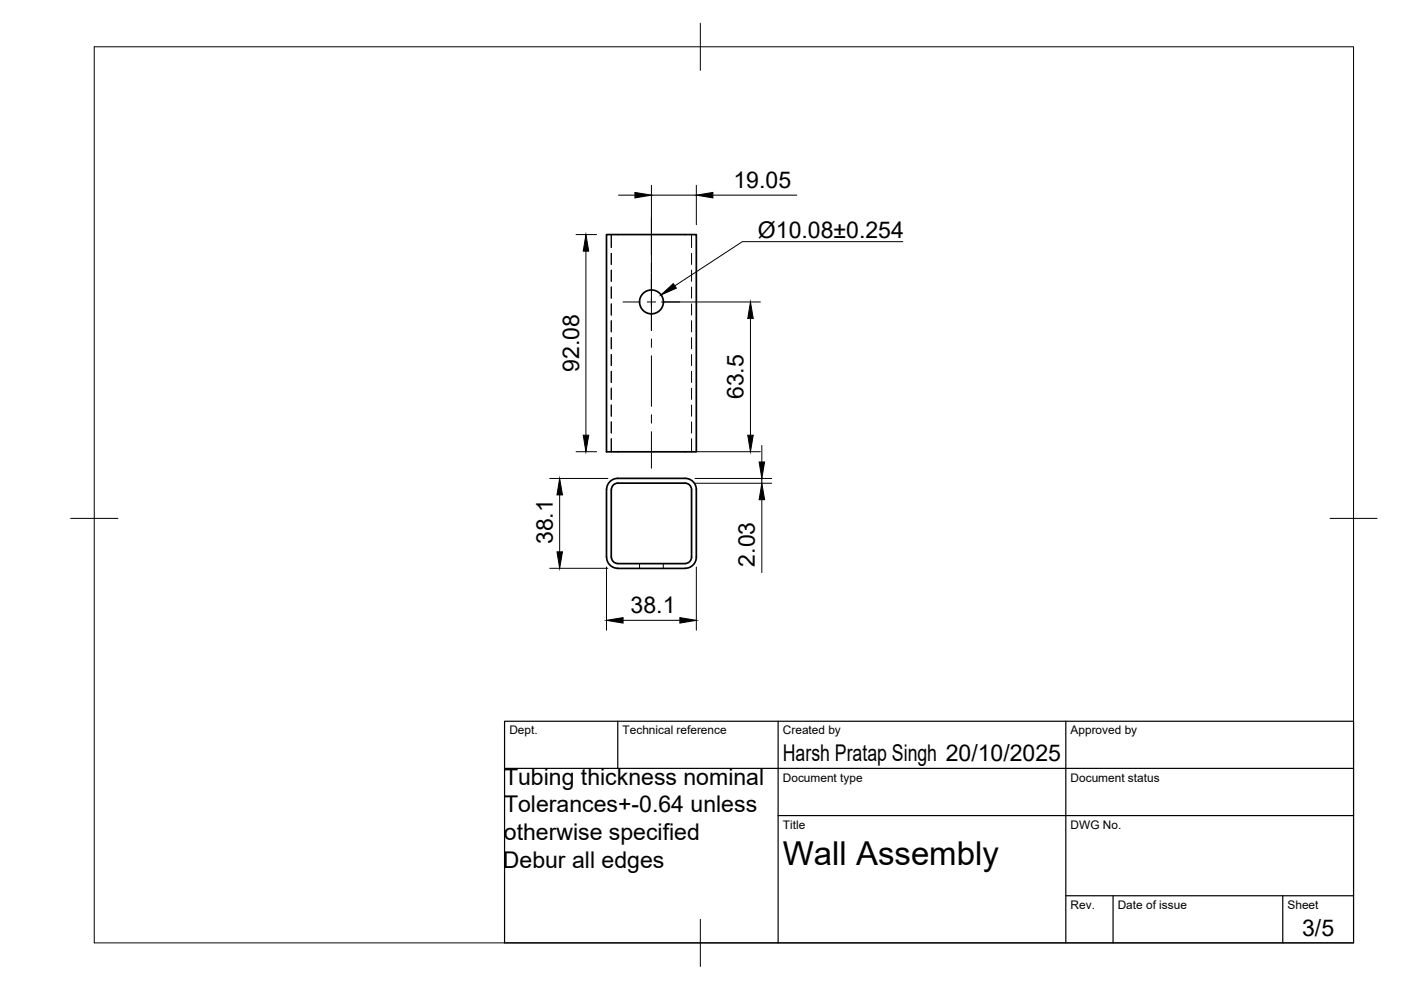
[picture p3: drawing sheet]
<svg xmlns="http://www.w3.org/2000/svg" width="297mm" height="210mm" viewBox="0 0 297 210" stroke-linecap="round" stroke-linejoin="round" font-family="sans-serif">
<!-- layer: Visible -->
<g fill="none" stroke="#000" stroke-width=".36">
<path d="M128.6 49.7h19v46.1h-19zM128.6 103.8v14.3M128.6 118.1a2.38 2.38 0 0 0 2.4 2.4M128.6 103.8a2.38 2.38 0 0 1 2.4-2.4h14.2a2.38 2.38 0 0 1 2.4 2.4M129.6 103.8v14.3M129.6 118.1a1.37 1.37 0 0 0 1.4 1.4M131 119.5h14.2M146.6 103.8v14.3M146.6 118.1a1.37 1.37 0 0 1-1.3 1.4M146.6 103.8a1.37 1.37 0 0 0-1.3-1.4h-14.3a1.37 1.37 0 0 0-1.4 1.4M147.6 103.8v14.3M147.6 118.1a2.38 2.38 0 0 1-2.3 2.4"/>
<path d="M131 120.5h14.2"/>
<circle cx="138.1" cy="64" r="2.53"/>
</g>
<!-- layer: Hidden -->
<g fill="none" stroke="#000" stroke-width=".21">
<path d="M129.6 49.7v2.8M129.6 53.7v2.4M129.6 57.3v2.4M146.6 49.7v2.8M146.6 53.7v2.4M146.6 57.3v2.4M129.6 60.8v2.4M129.6 64.4v2.4M129.6 68v2.4M129.6 71.6v2.3M129.6 75.2v2.3M129.6 78.7v2.4"/>
<path d="M146.6 60.8v2.4M146.6 64.4v2.4M146.6 68v2.4M146.6 71.6v2.3M146.6 75.2v2.3M146.6 78.7v2.4M129.6 82.3v2.4M129.6 85.9v2.4M129.6 89.4v2.4M129.6 93v2.8M146.6 82.3v2.4M146.6 85.9v2.4"/>
<path d="M146.6 89.4v2.4M146.6 93v2.8M135.6 119.5v1M140.6 119.5v1"/>
</g>
<!-- layer: BORDER -->
<path d="M20 9.9h267v190h-267zM148.5 4.9v10M15 109.9h10M282 109.9h10M148.5 194.9v10" fill="none" stroke="#000" stroke-width=".21"/>
<!-- layer: TITLEBLOCK -->
<path d="M107 152.9h180v47h-180zM131 152.9v10M165 152.9v47M226 152.9v47M107 162.9h180M165 172.9h122M226 189.9h61M236 189.9v10M272 189.9v10" fill="none" stroke="#000" stroke-width=".25"/>
<!-- layer: Smart Centers -->
<path d="M138.1 46.2v7.8M138.1 55.8v1.8M138.1 58v12.1M132.1 64h3.3M137.2 64h1.8M138.1 71.9v1.8M138.1 75.4v10.8M140.8 64h3.3M138.1 87.9v1.8M138.1 91.5v7.8" fill="none" stroke="#000" stroke-width=".21"/>
<!-- layer: FD_Dimensions -->
<g fill="none" stroke="#000" stroke-width=".21">
<path d="M138.1 39.3v22.6M147.6 39.3v8.3M122.1 49.7h4.4M124.2 53.2v39.1M131.1 41.4h3.5M138.1 41.4h9.5M151.2 41.4h17.8M140.2 64h21M159.1 67.5v24.8M122.1 95.8h4.4M147.4 95.8h13.8M161.5 94.4v3.6"/>
<path d="M116.6 101.4h12.3M118.7 104.9v12.1M147.4 101.4h16.2M147.4 102.5h16.2M161.5 101.4v1.1M161.5 106v15.4M116.6 120.5h12.3M128.6 120.2v13.4M132.1 131.5h12M147.6 120.2v13.4"/>
</g>
<path d="M124.2 49.7l.6 3.5h-1.1zM134.6 40.8l3.5 .6-3.5 .6zM147.6 41.4l3.6-.6v1.2zM159.1 64l.6 3.5h-1.2zM123.7 92.3h1.1l-.6 3.5zM158.5 92.3h1.2l-.6 3.5zM161 98h1.1l-.6 3.4zM118.1 117h1.2l-.6 3.5zM118.7 101.4l.6 3.5h-1.2zM161.5 102.5l.6 3.5h-1.1zM128.6 131.5l3.5-.5v1.1zM144.1 131l3.5 .5-3.5 .6z" fill="#000" stroke="#000" stroke-width=".21"/>
<!-- layer: Leaders -->
<path d="M140.1 62.5l2.6-2.4 .7 1z" fill="#000" stroke="#000" stroke-width=".21"/>
<path d="M191.4 51.2h-34l-14.3 9.4" fill="none" stroke="#000" stroke-width=".21"/>
<text font-size="7" x="166" y="183.4">Wall Assembly</text>
<g font-size="4.9">
<text x="155.5" y="39.9">19.05</text>
<text x="160.7" y="50.5">Ø10.08±0.254</text>
<text x="122.8" y="78.9" transform="rotate(-90 122.8 78.9)">92.08</text>
<text x="157.6" y="84.7" transform="rotate(-90 157.6 84.7)">63.5</text>
<text x="117.2" y="115.4" transform="rotate(-90 117.2 115.4)">38.1</text>
<text x="160.1" y="120.2" transform="rotate(-90 160.1 120.2)">2.03</text>
<text x="133.7" y="130.1">38.1</text>
<text x="166" y="161.4">Harsh Pratap Singh 20/10/2025</text>
<text x="106.9" y="166.4">Tubing thickness nominal</text>
<text x="106.9" y="172.3">Tolerances+-0.64 unless</text>
<text x="106.8" y="178.2">otherwise specified</text>
<text x="106.6" y="184">Debur all edges</text>
<text x="276.1" y="198.6">3/5</text>
</g>
<g font-size="2.5">
<text x="108" y="155.7">Dept.</text>
<text x="132" y="155.7">Technical reference</text>
<text x="166" y="155.7">Created by</text>
<text x="227" y="155.7">Approved by</text>
<text x="166" y="165.7">Document type</text>
<text x="227" y="165.7">Document status</text>
<text x="166" y="175.7">Title</text>
<text x="227" y="175.7">DWG No.</text>
<text x="227" y="192.7">Rev.</text>
<text x="237" y="192.7">Date of issue</text>
<text x="273" y="192.7">Sheet</text>
</g>
</svg>
